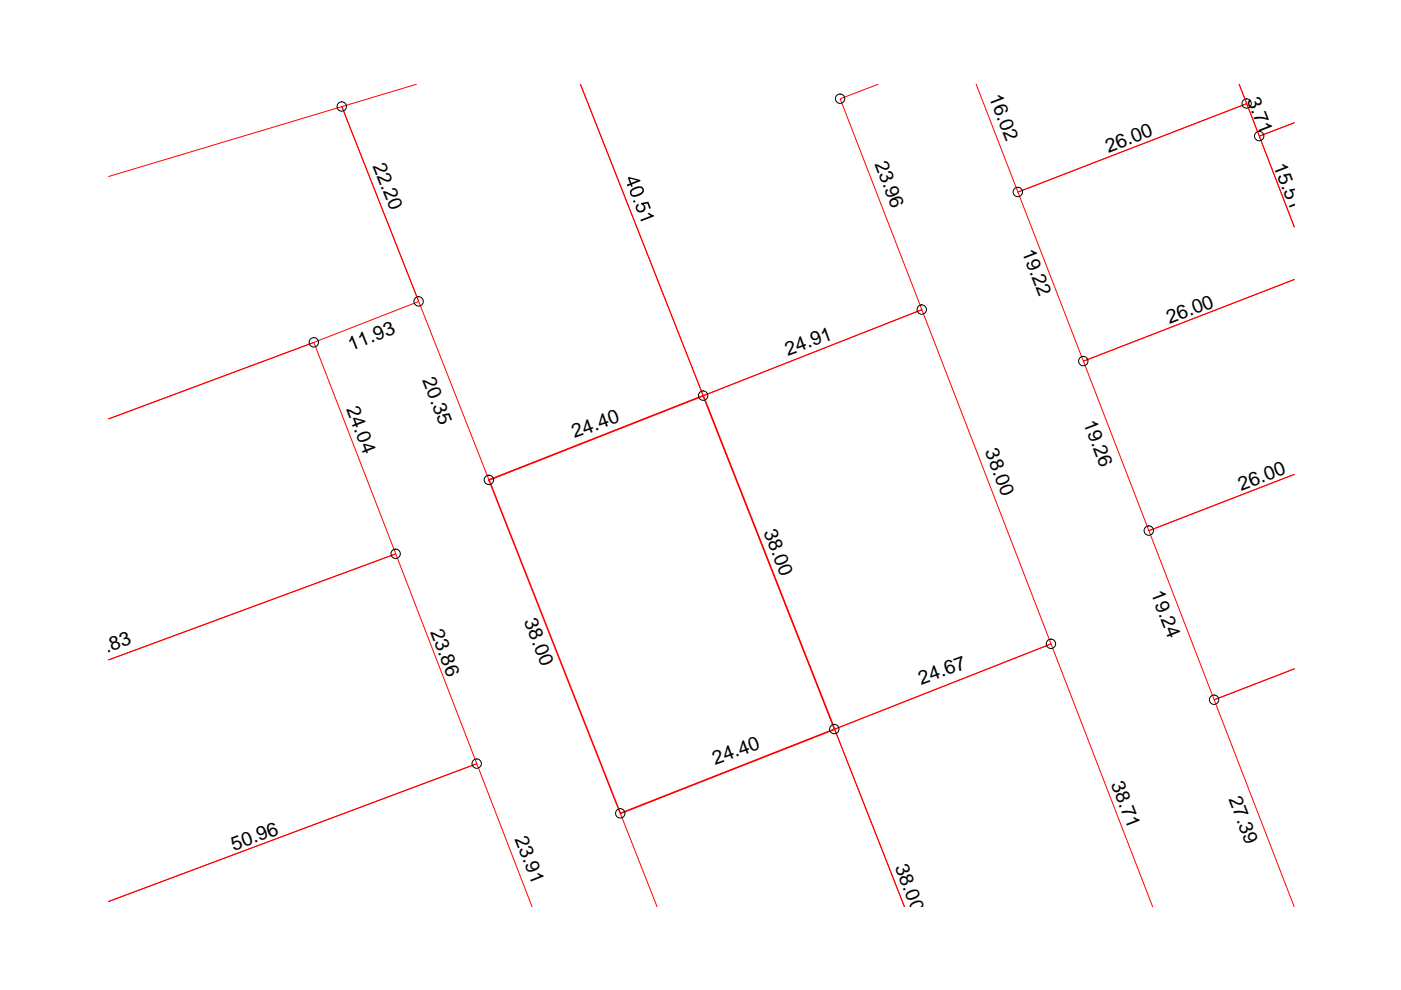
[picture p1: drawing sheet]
<svg xmlns="http://www.w3.org/2000/svg" width="297mm" height="210mm" viewBox="0 0 297 210" stroke-linecap="round" stroke-linejoin="round" font-family="sans-serif">
<path d="M88.3 17.9l-15.8 4.7 31.2 79.2 45.4-17.9-26-66 26 66 46.4-18.2-17.4-44.7 8.1-3.1M207 17.9l8.8 22.8 48.5-18.7-1.6-4.1 4.3 11 7.4-2.9-7.4 2.9 7.4 19.2-10.1-26.1-48.5 18.7 13.9 35.9 44.7-17.3-44.7 17.3 13.9 35.9 30.8-11.9-30.8 11.9 13.8 35.9 17-6.6-17 6.6 17 43.9M23 37.4l49.5-14.8 16.3 41.3-22.3 8.7-43.5 16.2 43.5-16.2 17.4 44.8-60.9 22.5 60.9-22.5 17.2 44.5-78.1 29.2 78.1-29.2 11.7 30.4M149.1 83.9l46.4-18.2 27.3 70.8-45.8 18.1zM139.3 192.3l-7.8-19.8 45.5-17.9 14.8 37.7-14.8-37.7 45.8-18.1 21.6 55.8" fill="none" stroke="#f00" stroke-width=".21"/>
<path d="M103.7 101.8l45.4-17.9 27.9 70.7-45.5 17.9z" fill="none" stroke="#f00" stroke-width=".34"/>
<g fill="none" stroke="#000" stroke-width=".21">
<circle cx="72.5" cy="22.6" r=".99"/>
<circle cx="178.1" cy="20.9" r=".99"/>
<circle cx="264.3" cy="21.9" r=".99"/>
<circle cx="267" cy="28.9" r=".99"/>
<circle cx="215.8" cy="40.7" r=".99"/>
<circle cx="66.5" cy="72.6" r=".99"/>
<circle cx="88.8" cy="63.9" r=".99"/>
<circle cx="195.4" cy="65.6" r=".99"/>
<circle cx="229.7" cy="76.6" r=".99"/>
<circle cx="149.1" cy="83.9" r=".99"/>
<circle cx="83.9" cy="117.4" r=".99"/>
<circle cx="103.7" cy="101.7" r=".99"/>
<circle cx="243.6" cy="112.5" r=".99"/>
<circle cx="222.8" cy="136.5" r=".99"/>
<circle cx="176.9" cy="154.6" r=".99"/>
<circle cx="257.4" cy="148.4" r=".99"/>
<circle cx="101.1" cy="161.9" r=".99"/>
<circle cx="131.5" cy="172.4" r=".99"/>
</g>
<g fill="#000">
<path d="M134.2 42.6l.4-.1 .1 .3-.3 .2zM135 43.3l.3-.1 .2 .4-.4 .4 .1 .5 .5 .2h.3l.4-.2 .1-.5-.2-.5-.3-.1-.1-.3 1.6-.3 .5 1.4-.3 .1-.5-1.2-.8 .2 .4 .5v.6l-.4 .5-.8 .1-.6-.3-.2-.5v-.6zM135.8 46.6l2.2-.8-.7-.5 .3-.2 1 .5 .1 .2-2.8 1.1z"/>
<path d="M133.1 37.7l.3-.2 2.3 .6 .1 .3-1.8 .7 .2 .4-.4 .1-.1-.4-.7 .3-.1-.3 .7-.3zM133.5 37.9l.4 .9 1.2-.5z"/>
<path d="M133.7 40.3l1.1-.7 1-.1 .6 .4 .1 .7-.1 .2-.7 .6-1.3 .3-.5-.1-.3-.5zM134.2 40.3l-.3 .7 .3 .4 1.2-.3 .6-.3 .2-.4-.1-.4-.3-.2-.5 .1z"/>
</g>
<g font-size="4.1">
<text x="180.3" y="17.7" transform="rotate(-17 180.3 17.7)">7.00</text>
<text x="209.6" y="20.5" transform="rotate(69 209.6 20.5)">16.02</text>
<text x="264.4" y="21.1" transform="rotate(69 264.4 21.1)">3.71</text>
<text x="79" y="35.1" transform="rotate(68 79 35.1)">22.20</text>
<text x="185.4" y="34.7" transform="rotate(69 185.4 34.7)">23.96</text>
<text x="235" y="32.5" transform="rotate(-21 235 32.5)">26.00</text>
<text x="270" y="35.1" transform="rotate(69 270 35.1)">15.51</text>
<text x="216.6" y="53.4" transform="rotate(69 216.6 53.4)">19.22</text>
<text x="247.9" y="68.7" transform="rotate(-21 247.9 68.7)">26.00</text>
<text x="74.4" y="74.5" transform="rotate(-22 74.4 74.5)">11.93</text>
<text x="167" y="75.4" transform="rotate(-20 167 75.4)">24.91</text>
<text x="89.5" y="80.6" transform="rotate(68 89.5 80.6)">20.35</text>
<text x="73.4" y="86.7" transform="rotate(69 73.4 86.7)">24.04</text>
<text x="229.7" y="89.7" transform="rotate(69 229.7 89.7)">19.26</text>
<text x="121.8" y="92.9" transform="rotate(-20 121.8 92.9)">24.40</text>
<text x="208.8" y="95.7" transform="rotate(69 208.8 95.7)">38.00</text>
<text x="263.2" y="104.1" transform="rotate(-21 263.2 104.1)">26.00</text>
<text x="161.9" y="112.8" transform="rotate(69 161.9 112.8)">38.00</text>
<text x="244" y="125.8" transform="rotate(69 244 125.8)">19.24</text>
<text x="111.1" y="131.7" transform="rotate(69 111.1 131.7)">38.00</text>
<text x="91.2" y="134" transform="rotate(69 91.2 134)">23.86</text>
<text x="18.3" y="140" transform="rotate(-20 18.3 140)">64.83</text>
<text x="195.3" y="145.2" transform="rotate(-20 195.3 145.2)">24.67</text>
<text x="151.6" y="162.2" transform="rotate(-20 151.6 162.2)">24.40</text>
<text x="235.5" y="166.2" transform="rotate(69 235.5 166.2)">38.71</text>
<text x="260.5" y="169.5" transform="rotate(69 260.5 169.5)">27.39</text>
<text x="109.1" y="177.9" transform="rotate(68 109.1 177.9)">23.91</text>
<text x="49.6" y="180.4" transform="rotate(-20 49.6 180.4)">50.96</text>
<text x="189.7" y="183.9" transform="rotate(69 189.7 183.9)">38.00</text>
</g>
</svg>
